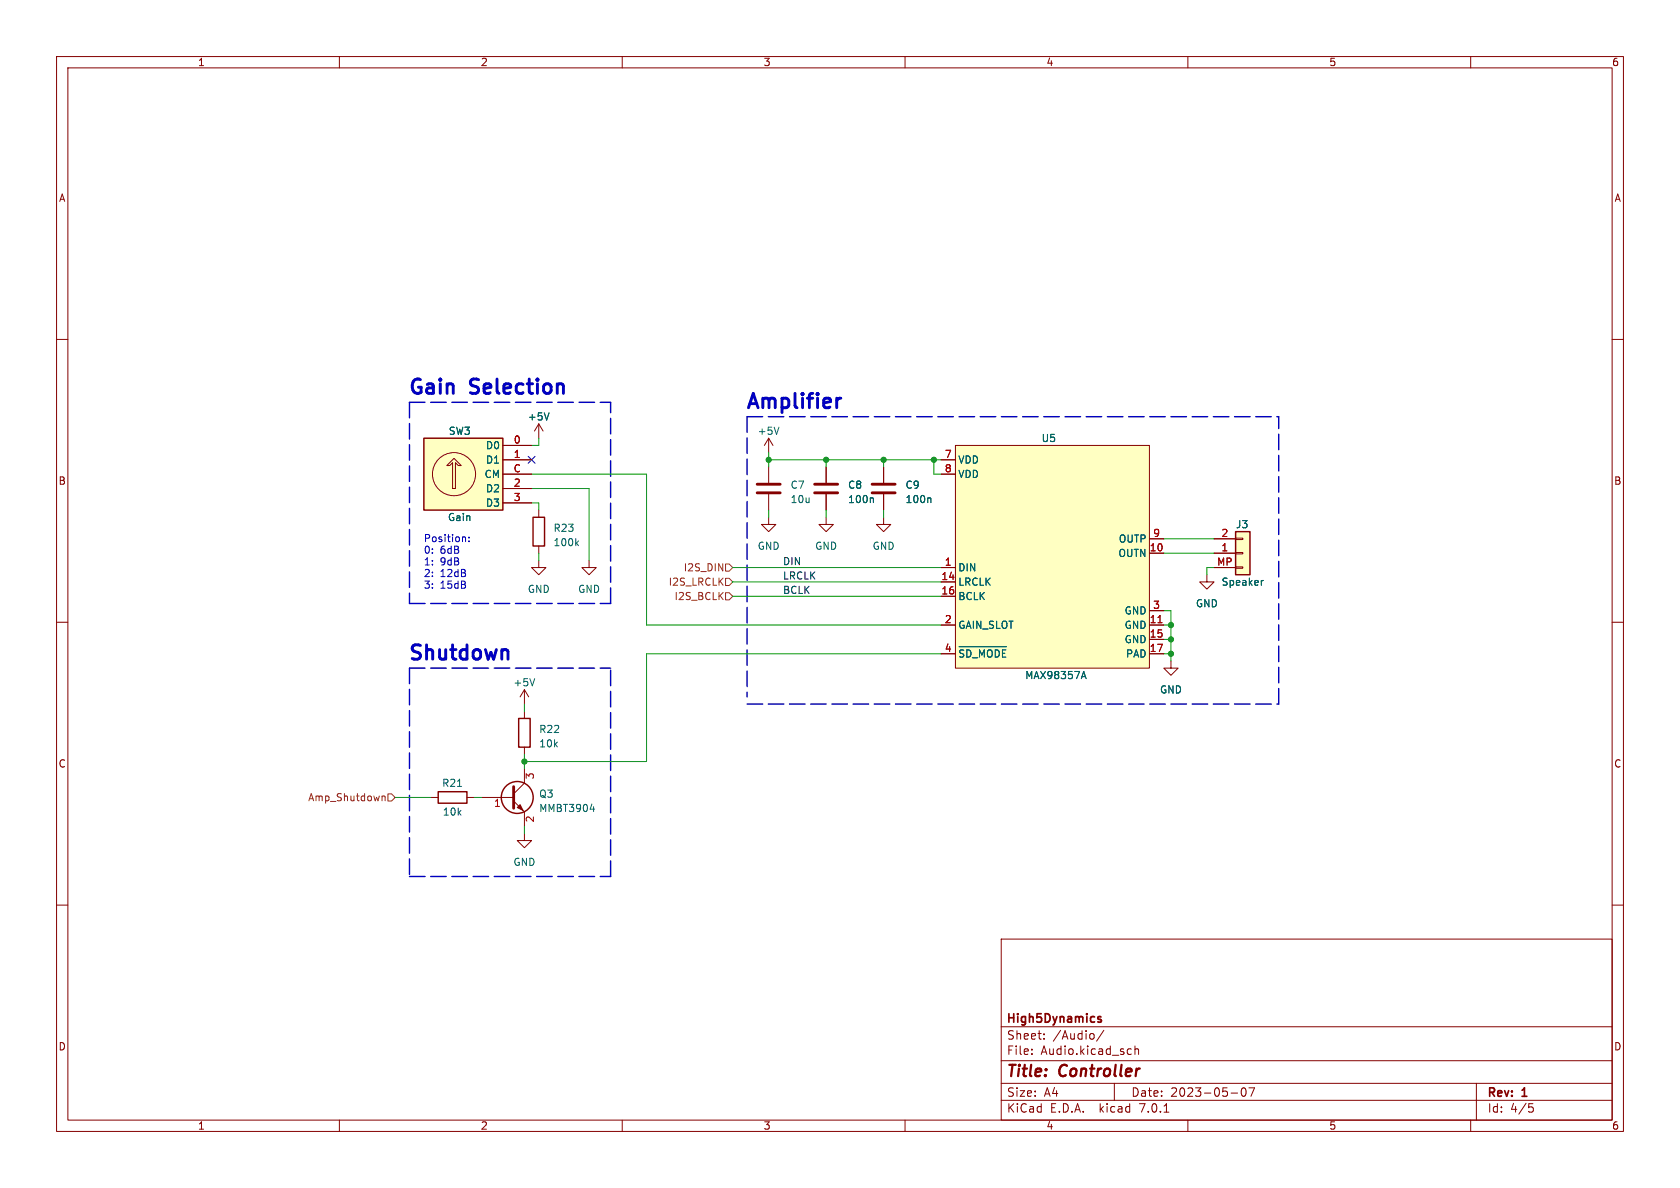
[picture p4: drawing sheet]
<svg xmlns="http://www.w3.org/2000/svg" width="297mm" height="210mm" viewBox="0 0 297 210" stroke-linecap="round" stroke-linejoin="round" font-family="sans-serif">
<g fill="none" stroke="#840000" stroke-width=".18">
<path d="M10 10h277v190h-277zM12 12h273v186h-273zM60 10v2M110 10v2M160 10v2M210 10v2M260 10v2M10 60h2M285 60h2M88.9 78.7h5.1M95.2 74.9l-.7 1.3M95.2 74.9v2.6"/>
<path d="M95.2 74.9l.8 1.3M135.9 77.5l-.8 1.2M135.9 77.5v2.5M135.9 77.5l.8 1.2M168.9 78.7h34.3v39.4h-34.3zM79 82.3l1.3-1.3 1.2 1.3h-.5l-.5-.5v4.6h-.5v-4.6l-.5 .5zM88.9 81.3h5.1M88.9 86.4h5.1M88.9 88.9h5.1M88.9 83.8h5.1M95.2 99.1v1.2h1.3l-1.3 1.3-1.2-1.3h1.2M95.2 90.2v1.2"/>
<path d="M95.2 96.5v1.3M104.1 99.1v1.2h1.3l-1.3 1.3-1.2-1.3h1.2M135.9 91.4v1.3h1.3l-1.3 1.3-1.3-1.3h1.3M135.9 82.6v2.7M135.9 87.4v2.8M146 91.4v1.3h1.3l-1.3 1.3-1.2-1.3h1.2M146 82.6v2.7M146 87.4v2.8M156.2 91.4v1.3h1.3l-1.3 1.3-1.3-1.3h1.3M156.2 82.6v2.7M156.2 87.4v2.8M166.4 81.3h2.5"/>
<path d="M166.4 83.8h2.5M203.2 97.8h2.5M203.2 95.3h2.5M214.6 97.8h3.8M214.6 95.3h3.8M218.4 95.1h1.3v.3h-1.3zM218.4 97.7h1.3v.2h-1.3zM10 110h2M166.4 100.3h2.5M166.4 110.5h2.5M166.4 102.9h2.5M166.4 105.4h2.5"/>
<path d="M166.4 115.6h2.5M203.2 110.5h2.5M203.2 113h2.5M203.2 115.6h2.5M203.2 108h2.5M207 116.8v1.3h1.3l-1.3 1.3-1.3-1.3h1.3M213.4 101.6v1.3h1.2l-1.2 1.2-1.3-1.2h1.3M214.6 100.3h3.8M218.4 100.2h1.3v.3h-1.3zM285 110h2M92.7 121.9v2.6M92.7 125.7v1.3"/>
<path d="M92.7 132.1v1.3M92.7 135.9v2.5l-1.9 1.9M92.7 121.9l-.8 1.3M92.7 121.9l.8 1.3M10 160h2M76.2 141h1.3M82.5 141h1.3M85.1 141h5.7M90.8 141.6l1.9 1.9v2.6M92.7 147.3v1.3h1.3l-1.3 1.3-1.3-1.3h1.3M285 160h2M177 166h108v32h-108z"/>
<path d="M60 198v2M110 198v2M160 198v2M177 194.5h108M177 191.5h108M177 187.5h108M177 181.5h108M182.4 186.3v.1M182.4 185.5v.1M184.6 183.6v.1M184.6 182.8v.1M193.4 182.8v.8"/>
<path d="M195.1 182.1l-1.2 2M197 191.5v3M199.6 185.4l.4 .1M200 186.3l-.4 .1M200.6 185.5l.3-.1 .3 .1 .1 .9M200.6 184.9v1.5M205.8 196.6h.8M210 198v2M217.6 193.2h1.2M219.6 192.4l.2-.1a.81 .81 0 0 1 .6 .6 .81 .81 0 0 1-.3 .8l-.2 .1a.81 .81 0 0 1-.6-.6 .81 .81 0 0 1 .3-.8zM220.8 192.3h1l-.7 1.5M260 198v2"/>
<path d="M261 191.5v6.5M270.3 195.1h.7M270.4 195.7h.4l.3 .3-.2 .5-.5 .1"/>
<circle cx="80.3" cy="83.8" r="3.8"/>
</g>
<path d="M194.3 179.7l.3 .1M194.3 180.2l.3 .1 .1 .2-.2 .2h-.3" fill="none" stroke="#840000" stroke-width=".3"/>
<g fill="none" stroke="#006464" stroke-width=".18">
<path d="M97.1 73l-.5 1.2M137.7 75.5l-.4 1.3M101.9 96l.4 .5M102.3 95.6l-.5 .5M154.2 88l.2 .2v.7M164.4 88l.2 .2v.7M94.5 120l-.4 1.2M169.5 114.3h8.4M170.4 114.9h-.5l-.2 .2M171.6 115.2l-.2-.3h-.5v1.3M173.2 116.2v-1.3l.4 .9 .4-.9v1.3M174.6 115.3a.42 .42 0 0 1 .4-.4 .42 .42 0 0 1 .4 .4"/>
<path d="M176.6 115.2l-.2-.3h-.5v1.3M177.8 114.9h-.6v1.3M191.3 119.6h.6M191.6 118.7l.4 1.3M223.3 102.6l-.2 .1M104.3 143h.8"/>
</g>
<g fill="#ffffc2" stroke="#ffffc2" stroke-width=".18">
<path d="M74.9 77.5h14v12.7h-14z"/>
<path d="M218.4 94h2.6v7.6h-2.6z"/>
<path d="M168.9 78.7h34.3v39.4h-34.3z"/>
</g>
<g fill="none" stroke="#840000" stroke-width=".25">
<path d="M74.9 77.5h14v12.7h-14zM94.2 91.4h2.1v5.1h-2.1zM218.4 94h2.6v7.6h-2.6zM77.5 140h5v2h-5zM91.7 127h2v5.1h-2z"/>
<circle cx="91.4" cy="141" r="2.82"/>
</g>
<path d="M133.9 87.1h4M133.9 85.6h4M144 87.1h4.1M144 85.6h4.1M154.2 87.1h4M154.2 85.6h4M90.8 139.1v3.8" fill="none" stroke="#840000" stroke-width=".51"/>
<path d="M91.4 142.7l.5-.5 .6 1.1z" fill="#840000" stroke="#840000" stroke-width=".18"/>
<path d="M204.7 110.1h.7" fill="none" stroke="#a90000" stroke-width=".18"/>
<path d="M128.3 99.7h.6l.6 .6-.6 .7h-.6zM128.3 104.8h.6l.6 .6-.6 .6h-.6zM128.3 102.2h.6l.6 .7-.6 .6h-.6zM67.5 140.7v.9M67.5 140.8l.2-.1 .3 .1 .1 .8M68.6 140.3h.6l.6 .7-.6 .6h-.6z" fill="none" stroke="#725600" stroke-width=".18"/>
<path d="M82.1 94.9l.2 .2v.7M82.9 95.6v.2M82.9 95v.1" fill="none" stroke="#0000c2" stroke-width=".18"/>
<path d="M148.4 70.4h.3" fill="none" stroke="#0000c2" stroke-width=".51"/>
<path d="M72.4 71.1h35.5M72.4 71.1v35.6M132.1 73.7v49.5M132.1 73.7h94M72.4 106.7h35.5M72.4 118.1v36.8M72.4 118.1h35.5M107.9 106.7v-35.6M132.1 124.5h94M226.1 124.5v-50.8M72.4 154.9h35.5M107.9 154.9v-36.8" fill="none" stroke="#0000c2" stroke-width=".25" stroke-dasharray="2.7 1"/>
<g fill="none" stroke="#009600" stroke-width=".18">
<path d="M95.2 77.5v1.2h-1.2M94 86.4h10.1v12.7M94 88.9h1.2v1.3M94 83.8h20.3v26.7h52.1M95.2 97.8v1.3M135.9 80v2.6M135.9 90.2v1.2M135.9 81.3h30.5M146 81.3v1.3M146 90.2v1.2M156.2 81.3v1.3M156.2 90.2v1.2"/>
<path d="M165.1 81.3v2.5h1.3M205.7 95.3h8.9M205.7 97.8h8.9M129.5 100.3h36.9M129.5 105.4h36.9M129.5 102.9h36.9M166.4 115.6h-52.1v19h-21.6M205.7 108h1.3v8.8M205.7 113h1.3M205.7 115.6h1.3M205.7 110.5h1.3M214.6 100.3h-1.2v1.3"/>
<path d="M92.7 124.5v1.2M92.7 133.4v2.5M69.8 141h6.4M83.8 141h1.3M92.7 146.1v1.2"/>
</g>
<path d="M93.4 80.7l1.2 1.2M94.6 80.7l-1.2 1.2" fill="none" stroke="#000084" stroke-width=".18"/>
<g fill="#009600" stroke="#009600" stroke-width=".18">
<circle cx="207" cy="110.5" r=".46"/>
<circle cx="165.1" cy="81.3" r=".46"/>
<circle cx="156.2" cy="81.3" r=".46"/>
<circle cx="207" cy="115.6" r=".46"/>
<circle cx="207" cy="113" r=".46"/>
<circle cx="135.9" cy="81.3" r=".46"/>
<circle cx="92.7" cy="134.6" r=".46"/>
<circle cx="146" cy="81.3" r=".46"/>
</g>
<g font-size="3.5" fill="#0000c2">
<text x="72.4" y="69.9">Gain</text>
<text x="83.4" y="69.9">Selection</text>
<text x="132.1" y="72.4">Amplifier</text>
<text x="72.4" y="116.8">Shutdown</text>
</g>
<g font-size="2.8" fill="#840000">
<text x="178" y="190.8">Title:</text>
<text x="187.4" y="190.8">Controller</text>
</g>
<g font-size="2.1" fill="#840000">
<text x="178" y="183.9">Sheet:</text>
<text x="178" y="181.1">High5Dynamics</text>
<text x="186.2" y="183.9">/Audio/</text>
<text x="178" y="186.6">File:</text>
<text x="184" y="186.6">Audio.kicad_sch</text>
<text x="178" y="196.8">KiCad</text>
<text x="178" y="194">Size:</text>
<text x="184.6" y="194">A4</text>
<text x="185.7" y="196.8">E.D.A.</text>
<text x="194.4" y="196.8">kicad</text>
<text x="200" y="194">Date:</text>
<text x="201.5" y="196.8">7.0.1</text>
<text x="206.9" y="194">2023-05-07</text>
<text x="263" y="194.2">Rev:</text>
<text x="263" y="196.8">Id:</text>
<text x="267" y="196.8">4/5</text>
<text x="269.2" y="194.2">1</text>
</g>
<g font-size="1.8" fill="#840000">
<text x="35" y="11.8">1</text>
<text x="85" y="11.8">2</text>
<text x="135" y="11.8">3</text>
<text x="185" y="11.8">4</text>
<text x="235" y="11.8">5</text>
<text x="285" y="11.8">6</text>
<text x="10.4" y="35.8">A</text>
<text x="285.4" y="35.8">A</text>
<text x="10.3" y="85.8">B</text>
<text x="285.3" y="85.8">B</text>
<text x="10.3" y="135.8">C</text>
<text x="285.3" y="135.8">C</text>
<text x="10.3" y="185.8">D</text>
<text x="285.3" y="185.8">D</text>
<text x="35" y="199.8">1</text>
<text x="85" y="199.8">2</text>
<text x="135" y="199.8">3</text>
<text x="185" y="199.8">4</text>
<text x="235" y="199.8">5</text>
<text x="285" y="199.8">6</text>
</g>
<g font-size="1.8" fill="#006464">
<text x="79.3" y="77">SW3</text>
<text x="93.3" y="74.5">+5V</text>
<text x="133.9" y="77">+5V</text>
<text x="85.8" y="79.6">D0</text>
<text x="85.8" y="82.1">D1</text>
<text x="169.4" y="82.1">VDD</text>
<text x="184.1" y="78.3">U5</text>
<text x="85.5" y="84.6">CM</text>
<text x="85.8" y="87.2">D2</text>
<text x="85.8" y="89.7">D3</text>
<text x="139.7" y="86.6">C7</text>
<text x="139.7" y="89.1">10u</text>
<text x="149.9" y="86.6">C8</text>
<text x="149.9" y="89.1">100n</text>
<text x="160" y="86.6">C9</text>
<text x="160" y="89.1">100n</text>
<text x="169.4" y="84.6">VDD</text>
<text x="79.1" y="92.3">Gain</text>
<text x="97.8" y="94.2">R23</text>
<text x="218.4" y="93.5">J3</text>
<text x="97.8" y="96.7">100k</text>
<text x="133.9" y="97.3">GND</text>
<text x="144.1" y="97.3">GND</text>
<text x="154.2" y="97.3">GND</text>
<text x="169.4" y="101.2">DIN</text>
<text x="197.6" y="98.6">OUTN</text>
<text x="197.7" y="96.1">OUTP</text>
<text x="93.3" y="105">GND</text>
<text x="102.1" y="105">GND</text>
<text x="169.4" y="103.7">LRCLK</text>
<text x="169.4" y="106.2">BCLK</text>
<text x="211.4" y="107.5">GND</text>
<text x="215.9" y="103.7">Speaker</text>
<text x="169.4" y="111.3">GAIN_SLOT</text>
<text x="198.7" y="111.3">GND</text>
<text x="198.7" y="113.9">GND</text>
<text x="198.7" y="108.8">GND</text>
<text x="169.4" y="117">~{SD_MODE}</text>
<text x="198.9" y="116.4">PAD</text>
<text x="90.7" y="121.5">+5V</text>
<text x="181.2" y="120.2">MAX98357A</text>
<text x="205" y="122.7">GND</text>
<text x="95.3" y="129.7">R22</text>
<text x="95.3" y="132.3">10k</text>
<text x="78.1" y="139.3">R21</text>
<text x="95.3" y="141.2">Q3</text>
<text x="95.3" y="143.7">MMBT3904</text>
<text x="78.2" y="144.3">10k</text>
<text x="90.7" y="153.2">GND</text>
</g>
<g font-size="1.8" fill="#a90000">
<text x="90.7" y="83.6">C</text>
<text x="90.8" y="78.5">0</text>
<text x="90.8" y="81">1</text>
<text x="167" y="81">7</text>
<text x="167" y="83.6">8</text>
<text x="90.8" y="86.1">2</text>
<text x="90.8" y="88.6">3</text>
<text x="203.8" y="95">9</text>
<text x="215.9" y="95">2</text>
<text x="167" y="100.1">1</text>
<text x="203.2" y="97.5">10</text>
<text x="215.1" y="100.1">MP</text>
<text x="215.9" y="97.5">1</text>
<text x="166.4" y="102.6">14</text>
<text x="166.4" y="105.2">16</text>
<text x="203.8" y="107.7">3</text>
<text x="167" y="110.2">2</text>
<text x="203.2" y="110.2">11</text>
<text x="203.2" y="112.8">15</text>
<text x="167" y="115.3">4</text>
<text x="203.2" y="115.3">17</text>
<text x="94.6" y="137.8" transform="rotate(-90 94.6 137.8)">3</text>
<text x="87.3" y="142.9">1</text>
<text x="94.6" y="145.4" transform="rotate(-90 94.6 145.4)">2</text>
</g>
<g font-size="1.8" fill="#0000c2">
<text x="74.9" y="95.9">Position:</text>
<text x="74.9" y="98">0:</text>
<text x="74.9" y="100">1:</text>
<text x="77.8" y="98">6dB</text>
<text x="77.8" y="100">9dB</text>
<text x="74.9" y="102.1">2:</text>
<text x="74.9" y="104.1">3:</text>
<text x="77.8" y="102.1">12dB</text>
<text x="77.8" y="104.1">15dB</text>
</g>
<g font-size="1.8" fill="#725600">
<text x="120.8" y="101.2">I2S_DIN</text>
<text x="118.1" y="103.7">I2S_LRCLK</text>
<text x="119.1" y="106.2">I2S_BCLK</text>
<text x="54.4" y="141.8">Amp_Shutdown</text>
</g>
<g font-size="1.8" fill="#0f0f0f">
<text x="138.4" y="100">DIN</text>
<text x="138.4" y="102.5">LRCLK</text>
<text x="138.4" y="105.1">BCLK</text>
</g>
</svg>
